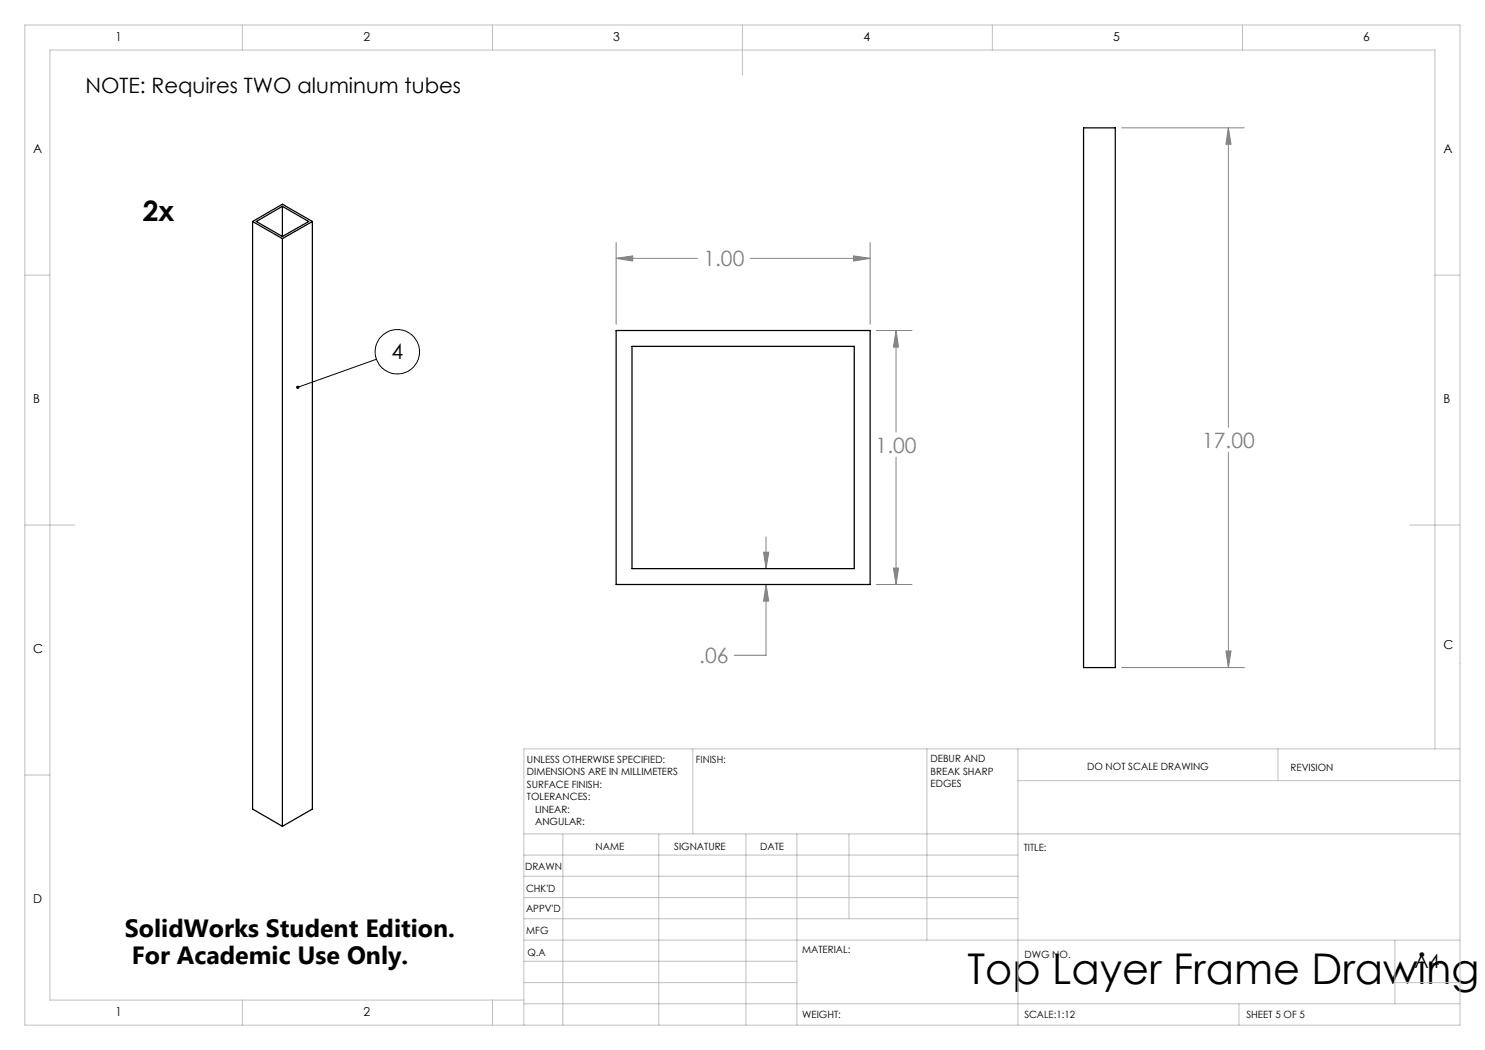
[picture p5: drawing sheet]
<svg xmlns="http://www.w3.org/2000/svg" width="297mm" height="210mm" viewBox="0 0 297 210" stroke-linecap="round" stroke-linejoin="round" font-family="sans-serif">
<g fill="none" stroke="#000" stroke-width=".2">
<path d="M75.3 71.9l-15.8 5.6"/>
<circle cx="79.5" cy="70.3" r="4.4"/>
</g>
<g fill="none" stroke="#808080" stroke-width=".2">
<path d="M224.3 25.6h24.5M245.7 25.6l.5 3.2h-1zM245.7 25.6v59.8M123.2 48.5v16.3M123.2 51.7h16.3M123.2 51.7l3.3-.5v1zM150 51.7h24M170.7 51.2l3.3 .5-3.3 .5zM174 48.5v16.3M175.3 66.1h7.1M179.2 66.1v20.3M179.2 66.1l.5 3.3h-1z"/>
<path d="M179.2 91.5v25.4M245.7 90.4v43.1M152.7 110.4h1l-.5 3.3zM153.2 116.9l.5 3.3h-1zM153.2 116.9v14.1h-6.3M153.2 107.4v6.3M175.3 116.9h7.1M178.7 113.6h1l-.5 3.3zM224.3 133.5h24.5M245.2 130.2h1l-.5 3.3z"/>
</g>
<g fill="none" stroke="#c0c0c0" stroke-width=".2">
<path d="M5 5h287v200h-287zM48.5 5v5M98.5 5v5M148.5 5v10M198.5 5v5M248.5 5v5M5 55h5M287 55h5M5 105h10M282 105h10M5 155h5M138.6 149.8v17"/>
<path d="M185.4 149.8v38.2M203.6 149.8v55.2M203.6 156.1h88.4M255.6 149.8v6.3M287 149.8v-139.8h-277v190h94.8M292 149.8h-187.2v55.2M104.8 166.8h187.2M104.8 179.5h98.8M104.8 175.3h98.8M104.8 171h98.8M112.6 166.8v38.2M131.8 166.8v38.2"/>
<path d="M149.2 166.8v38.2M159.4 166.8v38.2M169.8 166.8v17M104.8 183.8h98.8M104.8 196.5h54.6M104.8 192.3h54.6M104.8 188h187.2M279 196.5h13M279 188v12.8M48.5 200v5M98.5 200v5M104.8 200.8h187.2"/>
<path d="M247.8 200.8v4.2"/>
</g>
<path d="M59.4 77.1a.34 .34 0 0 1 .5 .2 .34 .34 0 0 1-.2 .5 .34 .34 0 0 1-.5-.2l.3-.1-.3 .1z" fill="#000"/>
<path d="M245.7 25.6l.5 3.2h-1zM245.2 130.2h1l-.5 3.3zM170.7 51.2l3.3 .5-3.3 .5zM123.2 51.7l3.3-.5v1zM178.7 113.6h1l-.5 3.3zM179.2 66.1l.5 3.3h-1zM152.7 110.4h1l-.5 3.3zM153.2 116.9l.5 3.3h-1z" fill="#808080"/>
<path d="M216.7 25.6h6.4v107.9h-6.4zM50.5 44.3v117.5l6 3.5M50.5 44.3l6 3.4M50.5 44.3l6-3.5 6 3.5M56.5 41.3v6M56.5 47.7v117.6M56.5 41.3l-5.2 3 5.2 3M56.5 41.3l5.2 3-5.2 3M62.5 44.3l-6 3.4M62.5 44.3v117.5l-6 3.5M123.2 66.1h50.8v50.8h-50.8zM126.4 69.3h44.5v44.4h-44.5z" fill="none" stroke="#000" stroke-width=".25"/>
<text font-size="8.5" x="193.5" y="196.7">Top Layer Frame Drawing</text>
<text font-size="5.6" x="28.5" y="44.2">2x</text>
<g font-size="5">
<text x="25" y="187.4">SolidWorks Student Edition.</text>
<text x="26.4" y="192.9">For Academic Use Only.</text>
</g>
<g font-size="4.2">
<text x="17.1" y="18.7">NOTE: Requires TWO aluminum tubes</text>
<text x="78.3" y="71.9">4</text>
</g>
<g font-size="4.2" fill="#808080">
<text x="140.7" y="53.3">1.00</text>
<text x="240.4" y="89.5">17.00</text>
<text x="175.1" y="90.5">1.00</text>
<text x="139.9" y="132.6">.06</text>
</g>
<text font-size="3.9" x="282.9" y="193.6">A4</text>
<g font-size="2.5">
<text x="23.1" y="8.2">1</text>
<text x="72.7" y="8.2">2</text>
<text x="122.7" y="8.2">3</text>
<text x="172.7" y="8.2">4</text>
<text x="222.7" y="8.2">5</text>
<text x="272.7" y="8.2">6</text>
<text x="6.7" y="30.7">A</text>
<text x="288.7" y="30.7">A</text>
<text x="6.7" y="80.7">B</text>
<text x="288.7" y="80.7">B</text>
<text x="6.7" y="130.7">C</text>
<text x="288.7" y="129.7">C</text>
<text x="6.7" y="180.7">D</text>
<text x="23.1" y="203.2">1</text>
<text x="72.7" y="203.2">2</text>
</g>
<g font-size="2">
<text x="105.4" y="152.6">UNLESS OTHERWISE SPECIFIED:</text>
<text x="105.4" y="155.1">DIMENSIONS ARE IN MILLIMETERS</text>
<text x="139.2" y="152.6">FINISH:</text>
<text x="186.1" y="152.5">DEBUR AND</text>
<text x="186.1" y="155">BREAK SHARP</text>
<text x="217.4" y="154">DO NOT SCALE DRAWING</text>
<text x="258.1" y="154.2">REVISION</text>
<text x="105.4" y="157.6">SURFACE FINISH:</text>
<text x="105.4" y="160.1">TOLERANCES:</text>
<text x="186.1" y="157.5">EDGES</text>
<text x="107" y="162.6">LINEAR:</text>
<text x="107" y="165.1">ANGULAR:</text>
<text x="119.1" y="170">NAME</text>
<text x="134.8" y="169.9">SIGNATURE</text>
<text x="152" y="169.9">DATE</text>
<text x="204.8" y="170.2">TITLE:</text>
<text x="105" y="174.1">DRAWN</text>
<text x="105.2" y="178.3">CHK'D</text>
<text x="105.2" y="182.4">APPV'D</text>
<text x="105.3" y="186.8">MFG</text>
<text x="105.5" y="191.1">Q.A</text>
<text x="160.5" y="190.5">MATERIAL:</text>
<text x="204.9" y="191.6">DWG NO.</text>
<text x="160.4" y="203.5">WEIGHT:</text>
<text x="204.9" y="203.6">SCALE:1:12</text>
<text x="249.3" y="203.6">SHEET 5 OF 5</text>
</g>
</svg>
